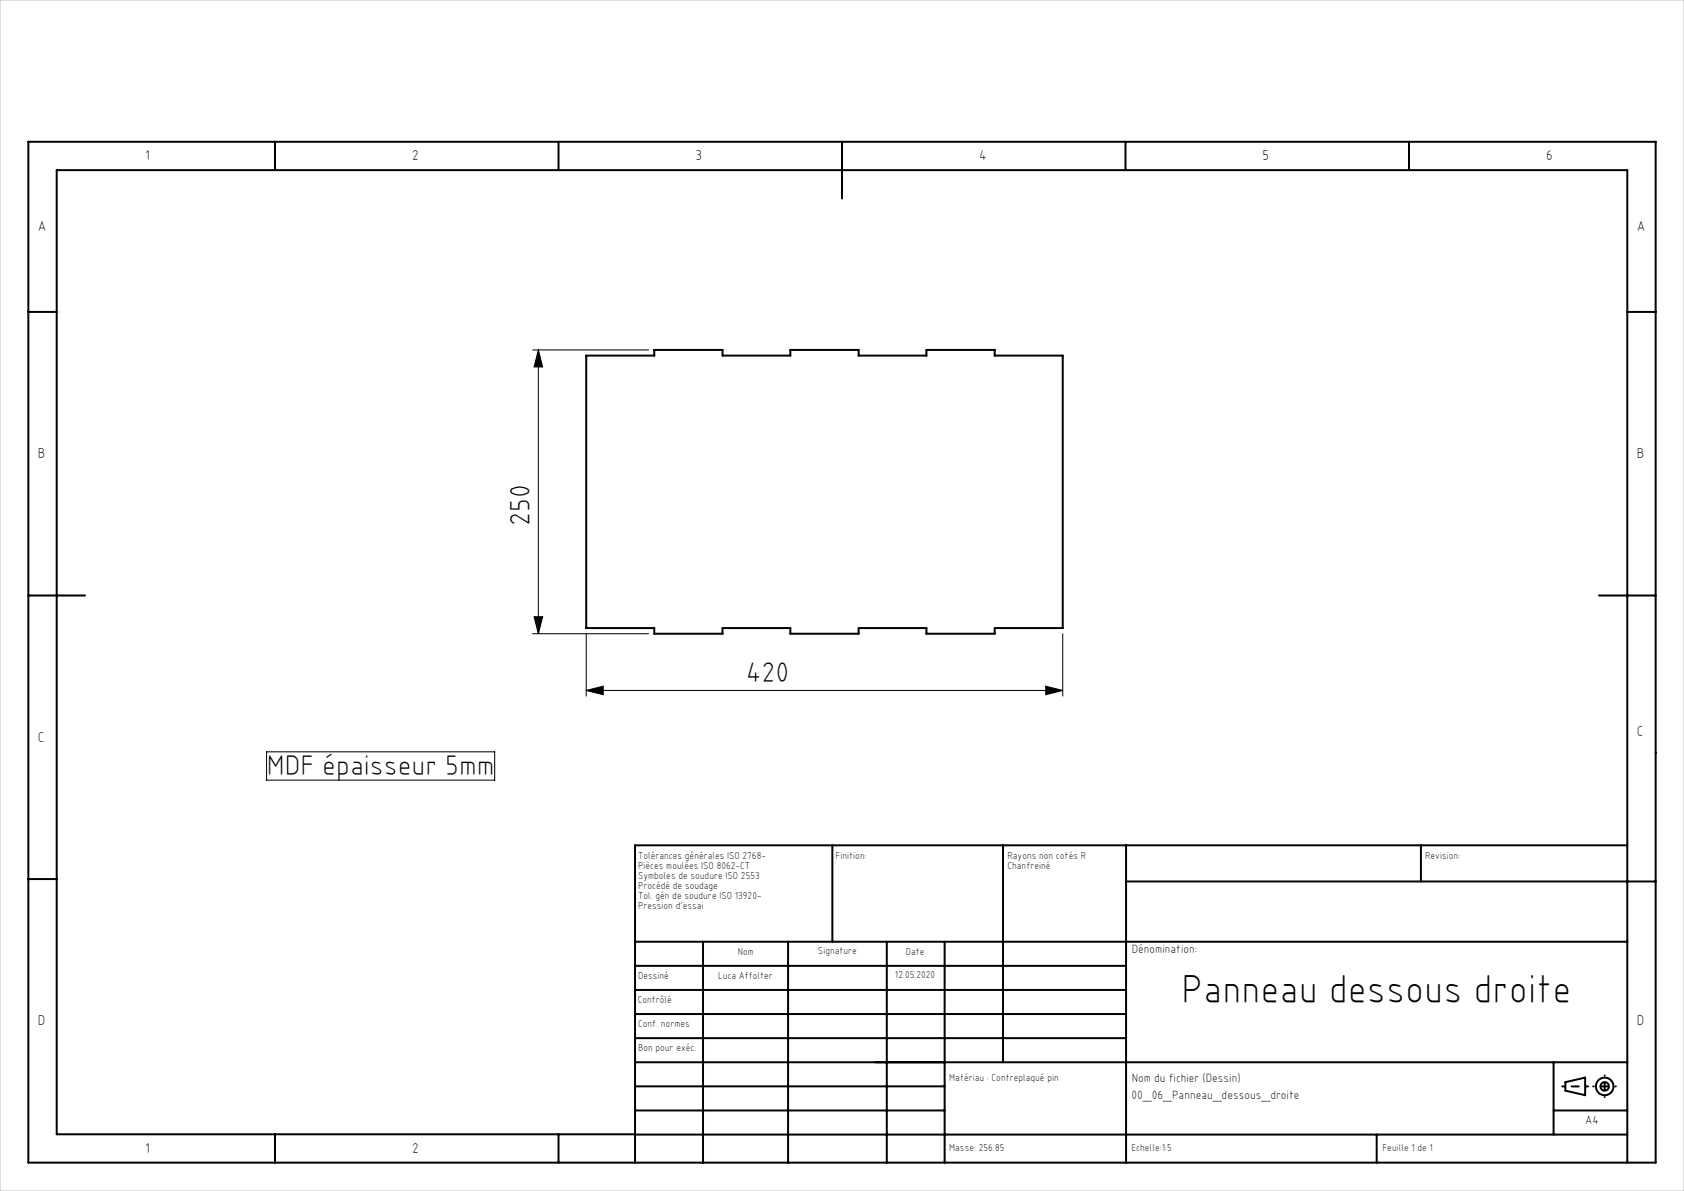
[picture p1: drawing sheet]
<svg xmlns="http://www.w3.org/2000/svg" width="297mm" height="210mm" viewBox="0 0 297 210" stroke-linecap="round" stroke-linejoin="round" font-family="sans-serif">
<g fill="none" stroke="#000" stroke-width=".35">
<path d="M5 25h287v180h-287zM48.5 25v5M98.5 25v5M148.5 25v10M198.5 25v5M248.5 25v5M5 55h5M287 55h5M103.4 62.7h12v-1h12v1h12v-1h12v1h12v-1h12v1h12v48h-12v1h-12v-1h-12v1h-12v-1h-12v1h-12v-1h-12zM5 105h10M282 105h10M5 155h5"/>
<path d="M146.8 149.1v17M176.9 149.1v38.2M198.6 155.4h93.4M198.6 149.1v55.9M250.6 149.1v6.3M287 149.1h-175v55.9M112 166.1h175M112 178.8h86.6M112 174.6h86.6M112 170.3h86.6M124 166.1v38.9M139 166.1v38.9"/>
<path d="M156.4 166.1v38.9M166.6 166.1v38.9M112 183.1h86.6M112 195.8h54.6M112 191.6h54.6M112 187.3h175M274 195.8h13M274 187.3v12.8M276.1 190.8l3.5-.8v3.1l-3.5-.8zM48.5 200v5M98.5 200v5M112 200h-102v-170h277v175"/>
<path d="M112 200.1h175M242.8 200.1v4.9"/>
<circle cx="283" cy="191.6" r="1.55"/>
<circle cx="283" cy="191.6" r=".75"/>
</g>
<path d="M93.9 61.7h20.5M94.9 61.7l.8 3h-1.5zM95 61.7v50M93.9 111.7h20.5M94.2 108.7h1.5l-.8 3zM103.4 111.7v11M187.4 111.7v11M47 132.6h40.2v5h-40.2zM103.4 121.7l3-.7v1.5zM103.4 121.7h84M184.4 121l3 .7-3 .8z" fill="none" stroke="#000" stroke-width=".18"/>
<path d="M275.5 191.6h4.6" fill="none" stroke="#000" stroke-width=".35" stroke-dasharray="30.5 1.3 1.3 1.3" stroke-dashoffset="30.1"/>
<path d="M283 189.6v3.8" fill="none" stroke="#000" stroke-width=".35" stroke-dasharray="30.5 1.3 1.3 1.3" stroke-dashoffset="30.5"/>
<path d="M285 191.6h-4" fill="none" stroke="#000" stroke-width=".35" stroke-dasharray="30.5 1.3 1.3 1.3" stroke-dashoffset="30.4"/>
<path d="M0 0h297v210h-297z" fill="none" stroke="#c0c0c0" stroke-width=".18"/>
<g fill="#000">
<path d="M94.9 61.7l.8 3h-1.5zM94.2 108.7h1.5l-.8 3z"/>
<path d="M103.4 121.7l3-.7v1.5zM184.4 121l3 .7-3 .8z"/>
</g>
<text font-size="7.1" x="208.4" y="176.8">Panneau dessous droite</text>
<g font-size="5">
<text x="93.4" y="92.7" transform="rotate(-90 93.4 92.7)">250</text>
<text x="131.5" y="120.2">420</text>
<text x="47.1" y="136.6">MDF épaisseur 5mm</text>
</g>
<g font-size="2.5">
<text x="25.6" y="28.2">1</text>
<text x="72.7" y="28.2">2</text>
<text x="122.7" y="28.2">3</text>
<text x="172.7" y="28.2">4</text>
<text x="222.7" y="28.2">5</text>
<text x="272.7" y="28.2">6</text>
<text x="6.7" y="40.7">A</text>
<text x="288.7" y="40.7">A</text>
<text x="6.7" y="80.7">B</text>
<text x="288.7" y="80.7">B</text>
<text x="6.7" y="130.7">C</text>
<text x="288.7" y="129.8">C</text>
<text x="6.7" y="180.7">D</text>
<text x="288.7" y="180.7">D</text>
<text x="25.6" y="203.2">1</text>
<text x="72.7" y="203.2">2</text>
</g>
<g font-size="2.1">
<text x="199.6" y="168.1">Dénomination:</text>
<text x="199.6" y="190.8">Nom du fichier (Dessin)</text>
<text x="199.6" y="193.8">00_06_Panneau_dessous_droite</text>
<text x="279.6" y="198.2">A4</text>
</g>
<g font-size="1.8">
<text x="112.5" y="151.5">Tolérances générales ISO 2768-</text>
<text x="112.5" y="153.3">Pièces moulées ISO 8062-CT</text>
<text x="112.5" y="155">Symboles de soudure ISO 2553</text>
<text x="147.4" y="151.5">Finition:</text>
<text x="177.7" y="151.5">Rayons non cotés R</text>
<text x="177.7" y="153.3">Chanfreiné</text>
<text x="251.4" y="151.5">Revision:</text>
<text x="112.5" y="156.8">Procédé de soudage</text>
<text x="112.5" y="158.6">Tol. gén de soudure ISO 13920-</text>
<text x="112.5" y="160.3">Pression d'essai</text>
<text x="112.5" y="172.6">Dessiné</text>
<text x="126.7" y="172.6">Luca Affolter</text>
<text x="130.1" y="168.3">Nom</text>
<text x="144.3" y="168.3">Signature</text>
<text x="157.8" y="172.5">12.05.2020</text>
<text x="159.8" y="168.3">Date</text>
<text x="112.5" y="176.8">Contrôlé</text>
<text x="112.5" y="185.3">Bon pour exéc.</text>
<text x="112.5" y="181.1">Conf. normes</text>
<text x="167.4" y="190.6">Matériau : Contreplaqué pin</text>
<text x="167.4" y="202.9">Masse: 256.85</text>
<text x="199.6" y="202.9">Echelle:1:5</text>
<text x="243.8" y="202.9">Feuille 1 de 1</text>
</g>
</svg>
